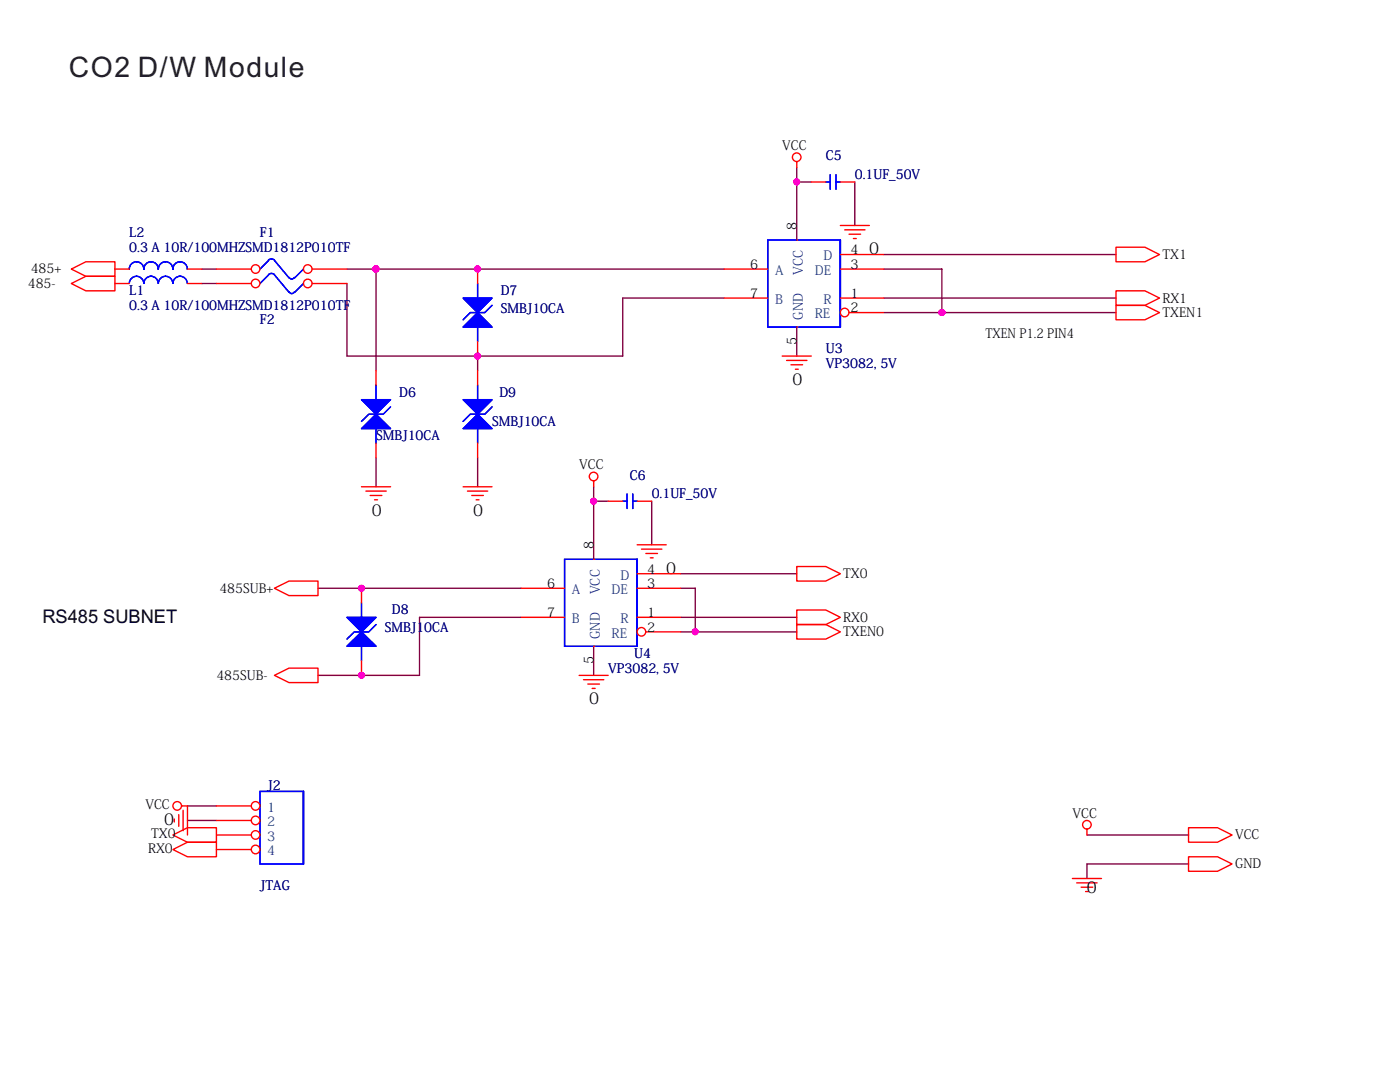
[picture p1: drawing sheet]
<svg xmlns="http://www.w3.org/2000/svg" width="279mm" height="216mm" viewBox="0 0 279 216" stroke-linecap="round" stroke-linejoin="round" font-family="sans-serif">
<g fill="none" stroke="#800040" stroke-width=".28">
<path d="M159 33.4v14.5M159 36.3h2.9M170.6 36.3v8.7M40.3 53.7h2.9M40.3 56.6h2.9M69.2 56.6v14.4h26.1v2.9M69.2 53.7h75.3M75 53.7v20.2M144.5 59.5h-20.2v11.5h-29M176.4 59.5h46.3M176.4 53.7h11.6v8.7M176.4 50.8h46.3"/>
<path d="M159 65.3v5.7M176.4 62.4h46.3M75 91.3v5.8M95.3 91.3v5.8M118.5 97.1v2.9h2.9M63.5 117.4h40.5M118.5 100v11.6M130.1 100v8.7M135.9 117.4h2.9v8.7M135.9 114.5h23.1M104 123.2h-20.3v11.6h-20.2M118.5 129v5.8"/>
<path d="M135.9 123.2h23.1M135.9 126.1h23.1M37.4 163.7h5.8M37.4 160.8h5.8M216.9 166.6h20.3M237.2 172.4h-20.3v2.9"/>
</g>
<g fill="#f0f" stroke="#f0f" stroke-width=".28">
<circle cx="75" cy="53.7" r=".57"/>
<circle cx="95.3" cy="53.7" r=".57"/>
<circle cx="159" cy="36.3" r=".57"/>
<circle cx="188" cy="62.4" r=".57"/>
<circle cx="95.3" cy="71" r=".57"/>
<circle cx="118.5" cy="100" r=".57"/>
<circle cx="72.1" cy="117.4" r=".57"/>
<circle cx="138.7" cy="126.1" r=".57"/>
<circle cx="72.1" cy="134.7" r=".57"/>
</g>
<g fill="none" stroke="#f00" stroke-width=".28">
<path d="M159 32.3v1.1M14.2 53.7l2.9-1.5h5.8v2.9h-5.8zM14.2 56.6l2.9-1.5h5.8v2.9h-5.8zM167.7 45h5.8M168.6 45.9h4M169.4 46.7h2.4M170.3 47.6h.6M222.7 49.3h5.8l2.9 1.5-2.9 1.4h-5.8zM222.7 58h5.8l2.9 1.5-2.9 1.4h-5.8zM156.1 71h5.8M157 71.9h4M157.8 72.8h2.4"/>
<path d="M158.7 73.7h.6M222.7 60.9h5.8l2.9 1.5-2.9 1.4h-5.8zM72.1 97.1h5.8M73 98h4.1M73.9 98.9h2.3M74.7 99.7h.6M92.4 97.1h5.8M93.3 98h4M94.2 98.9h2.3M95 99.7h.6M118.5 96v1.1M54.8 117.4l2.9-1.5h5.8v2.9h-5.8z"/>
<path d="M127.2 108.7h5.8M127.2 114.5h8.7M127.2 117.4h8.7M128 109.6h4.1M128.9 110.4h2.3M129.8 111.3h.6M159 113h5.8l2.9 1.5-2.9 1.4h-5.8zM54.8 134.8l2.9-1.5h5.8v2.9h-5.8zM115.6 134.8h5.8M116.4 135.6h4.1M117.3 136.5h2.3M118.2 137.4h.6"/>
<path d="M127.2 123.2h8.7M159 121.7h5.8l2.9 1.5-2.9 1.4h-5.8zM159 124.6h5.8l2.9 1.5-2.9 1.4h-5.8zM34.5 166.6l2.9-1.4h5.8v2.9h-5.8zM34.5 169.5l2.9-1.4h5.8v2.9h-5.8zM34.8 163.4v.6M35.7 162.6v2.3M36.2 160.8h1.2v5.8M36.5 161.7v4M214 175.3h5.8M214.9 176.2h4.1M215.8 177h2.3"/>
<path d="M216.6 177.9h.6M216.9 165.5v1.1M237.2 171h5.8l2.9 1.4-2.9 1.5h-5.8zM237.2 165.2h5.8l2.9 1.4-2.9 1.5h-5.8z"/>
<circle cx="159" cy="31.4" r=".86"/>
<circle cx="118.5" cy="95.1" r=".86"/>
<circle cx="35.4" cy="160.8" r=".86"/>
<circle cx="216.9" cy="164.6" r=".86"/>
</g>
<path d="M112.7 111.6h14.5v17.4h-14.5zM127.2 111.6v17.4" fill="none" stroke="#00f" stroke-width=".28"/>
<circle cx="128" cy="126.1" r=".86" fill="#fff" stroke="#f00" stroke-width=".28"/>
<path d="M22.9 53.7h2.9M37.4 53.7h2.9M104 117.4h8.7M118.5 111.6h.1M104 123.2h8.7M118.5 129h.1M128.9 126.1h7" fill="none" stroke="#f00" stroke-width=".28"/>
<path d="M25.8 53.7a1.43 1.43 0 0 1 1.5-1.5h-.1a1.44 1.44 0 0 1 1.5 1.5 1.43 1.43 0 0 1 1.5-1.5h-.1a1.44 1.44 0 0 1 1.5 1.5M31.6 53.7a1.43 1.43 0 0 1 1.4-1.5 1.44 1.44 0 0 1 1.5 1.5M34.5 53.7a1.43 1.43 0 0 1 1.4-1.5 1.44 1.44 0 0 1 1.5 1.5M53.6 54.8l.6-.2 .6 .2M53.6 54.8l-1.7 1.8M54.8 54.8l2.9 3.5M57.7 58.2a.57 .57 0 0 0 .5 .4 .57 .57 0 0 0 .5-.4M60.6 56.6l-1.8 1.7" fill="none" stroke="#00f" stroke-width=".28"/>
<circle cx="51" cy="56.6" r=".86" fill="#fff" stroke="#f00" stroke-width=".28"/>
<path d="M43.2 56.6h7" fill="none" stroke="#f00" stroke-width=".28"/>
<circle cx="61.4" cy="56.6" r=".86" fill="#fff" stroke="#f00" stroke-width=".28"/>
<path d="M161.9 36.3h2.9M167.7 36.3h2.9M62.3 56.6h6.9M95.3 53.7v2.9M167.7 50.8h8.7M167.7 53.7h8.7M167.7 59.5h8.7M95.3 68.2v2.8M95.3 73.9v2.9M95.3 88.4v2.9" fill="none" stroke="#f00" stroke-width=".28"/>
<path d="M164.8 36.3h.9M165.7 34.9v2.9M166.8 34.9v2.9M166.8 36.3h.9M95.3 56.6v2.9M153.2 47.9h14.5v17.4h-14.5zM167.7 47.9v17.4M95.3 65.3v2.9M95.3 76.8v2.9M98.2 60.9l-1.4 1.5h-2.9l-1.5 1.4M95.3 85.5v2.9M98.2 81.2l-1.4 1.4h-2.9l-1.5 1.5" fill="none" stroke="#00f" stroke-width=".28"/>
<g fill="#00f" stroke="#00f" stroke-width=".28">
<path d="M92.4 59.5h5.8l-2.9 2.9z" fill-rule="evenodd"/>
<path d="M92.4 65.3l2.9-2.9 2.9 2.9z" fill-rule="evenodd"/>
<path d="M92.4 59.5h5.8l-2.9 2.9z" fill-rule="evenodd"/>
<path d="M92.4 65.3l2.9-2.9 2.9 2.9z" fill-rule="evenodd"/>
<path d="M92.4 85.5l2.9-2.9 2.9 2.9z" fill-rule="evenodd"/>
<path d="M92.4 79.7h5.8l-2.9 2.9z" fill-rule="evenodd"/>
<path d="M92.4 85.5l2.9-2.9 2.9 2.9z" fill-rule="evenodd"/>
<path d="M92.4 79.7h5.8l-2.9 2.9z" fill-rule="evenodd"/>
</g>
<circle cx="168.6" cy="62.4" r=".86" fill="#fff" stroke="#f00" stroke-width=".28"/>
<path d="M144.5 53.7h8.7M144.5 59.5h8.7M159 47.9h.1M75 73.9v2.9M159 65.3h.1M169.4 62.4h7M75 88.4v2.9M72.1 117.4v2.9M72.1 131.9v2.9" fill="none" stroke="#f00" stroke-width=".28"/>
<g fill="#00f" stroke="#00f" stroke-width=".28">
<path d="M72.1 79.7h5.8l-2.9 2.9z" fill-rule="evenodd"/>
<path d="M72.1 85.5l2.9-2.9 2.9 2.9z" fill-rule="evenodd"/>
<path d="M72.1 79.7h5.8l-2.9 2.9z" fill-rule="evenodd"/>
<path d="M72.1 85.5l2.9-2.9 2.9 2.9z" fill-rule="evenodd"/>
<path d="M69.2 123.2h5.8l-2.9 2.9z" fill-rule="evenodd"/>
<path d="M69.2 129l2.9-2.9 2.9 2.9z" fill-rule="evenodd"/>
<path d="M69.2 123.2h5.8l-2.9 2.9z" fill-rule="evenodd"/>
<path d="M69.2 129l2.9-2.9 2.9 2.9z" fill-rule="evenodd"/>
</g>
<path d="M53.6 51.9l.6-.2 .6 .2M53.6 52l-1.7 1.7M54.8 52l2.9 3.4M57.7 55.4a.55 .55 0 0 0 .5 .3 .55 .55 0 0 0 .5-.3M60.6 53.7l-1.8 1.7M75 76.8v2.9M75 85.5v2.9M77.9 81.2l-1.4 1.4h-2.9l-1.5 1.5M72.1 120.3v2.9M72.1 129v2.9M75 124.6l-1.4 1.5h-2.9l-1.5 1.4" fill="none" stroke="#00f" stroke-width=".28"/>
<circle cx="51" cy="53.7" r=".86" fill="#fff" stroke="#f00" stroke-width=".28"/>
<path d="M43.2 53.7h7" fill="none" stroke="#f00" stroke-width=".28"/>
<circle cx="61.4" cy="53.7" r=".86" fill="#fff" stroke="#f00" stroke-width=".28"/>
<path d="M22.9 56.6h2.9M37.4 56.6h2.9M62.3 53.7h6.9M121.4 100h2.9M127.2 100h2.9" fill="none" stroke="#f00" stroke-width=".28"/>
<path d="M25.8 56.6a1.43 1.43 0 0 1 1.5-1.5h-.1a1.45 1.45 0 0 1 1.5 1.5 1.46 1.46 0 0 1 1.5-1.5h-.1a1.45 1.45 0 0 1 1.5 1.5M31.6 56.6a1.42 1.42 0 0 1 1.4-1.5 1.45 1.45 0 0 1 1.5 1.5M34.5 56.6a1.42 1.42 0 0 1 1.4-1.5 1.45 1.45 0 0 1 1.5 1.5M125.1 98.6v2.9M126.3 98.6v2.9M124.3 100h.8M126.3 100h.9M51.9 157.9h8.7v14.5h-8.7zM60.6 157.9v14.5" fill="none" stroke="#00f" stroke-width=".28"/>
<circle cx="51" cy="160.8" r=".86" fill="#fff" stroke="#f00" stroke-width=".28"/>
<path d="M43.2 160.8h7" fill="none" stroke="#f00" stroke-width=".28"/>
<circle cx="51" cy="163.7" r=".86" fill="#fff" stroke="#f00" stroke-width=".28"/>
<path d="M43.2 163.7h7" fill="none" stroke="#f00" stroke-width=".28"/>
<circle cx="51" cy="166.6" r=".86" fill="#fff" stroke="#f00" stroke-width=".28"/>
<path d="M43.2 166.6h7" fill="none" stroke="#f00" stroke-width=".28"/>
<circle cx="51" cy="169.5" r=".86" fill="#fff" stroke="#f00" stroke-width=".28"/>
<path d="M43.2 169.5h7" fill="none" stroke="#f00" stroke-width=".28"/>
<g fill="#f0f" stroke="#f0f" stroke-width=".28">
<circle cx="75" cy="53.7" r=".57"/>
<circle cx="95.3" cy="53.7" r=".57"/>
<circle cx="159" cy="36.3" r=".57"/>
<circle cx="188" cy="62.4" r=".57"/>
<circle cx="95.3" cy="71" r=".57"/>
<circle cx="118.5" cy="100" r=".57"/>
<circle cx="72.1" cy="117.4" r=".57"/>
<circle cx="138.7" cy="126.1" r=".57"/>
<circle cx="72.1" cy="134.7" r=".57"/>
</g>
<text font-size="5.6" fill="#231f20" x="13.7" y="15.4">CO2 D/W Module</text>
<text font-size="3.7" x="8.5" y="124.3">RS485 SUBNET</text>
<g font-size="3.2">
<text x="173.5" y="50.8">0</text>
<text x="158.1" y="76.8">0</text>
<text x="74.2" y="102.9">0</text>
<text x="94.5" y="102.9">0</text>
<text x="133" y="114.5">0</text>
<text x="117.6" y="140.5">0</text>
<text x="32.8" y="164.5">0</text>
<text x="216.9" y="178.2">0</text>
</g>
<g font-size="2.6">
<text x="156.1" y="29.9">VCC</text>
<text x="159" y="45.9" transform="rotate(-90 159 45.9)">8</text>
<text x="149.7" y="53.7">6</text>
<text x="169.7" y="53.7">3</text>
<text x="169.7" y="50.8">4</text>
<text x="232" y="51.7">TX1</text>
<text x="5.6" y="57.5">485-</text>
<text x="6.1" y="54.6">485+</text>
<text x="149.7" y="59.5">7</text>
<text x="169.7" y="59.5">1</text>
<text x="169.7" y="62.3">2</text>
<text x="232" y="60.4">RX1</text>
<text x="232" y="63.3">TXEN1</text>
<text x="159" y="68.8" transform="rotate(-90 159 68.8)">5</text>
<text x="196.7" y="67.4">TXEN P1.2 PIN4</text>
<text x="115.6" y="93.7">VCC</text>
<text x="118.5" y="109.6" transform="rotate(-90 118.5 109.6)">8</text>
<text x="43.8" y="118.3">485SUB+</text>
<text x="109.2" y="117.4">6</text>
<text x="129.2" y="117.4">3</text>
<text x="129.2" y="114.5">4</text>
<text x="168.3" y="115.4">TX0</text>
<text x="109.2" y="123.2">7</text>
<text x="129.2" y="123.2">1</text>
<text x="168.3" y="124.1">RX0</text>
<text x="129.2" y="126.1">2</text>
<text x="168.3" y="127">TXEN0</text>
<text x="43.2" y="135.7">485SUB-</text>
<text x="118.5" y="132.5" transform="rotate(-90 118.5 132.5)">5</text>
<text x="29" y="161.4">VCC</text>
<text x="30.2" y="167.2">TX0</text>
<text x="214" y="163.1">VCC</text>
<text x="246.5" y="167.5">VCC</text>
<text x="29.6" y="170.1">RX0</text>
<text x="246.5" y="173.3">GND</text>
</g>
<g font-size="2.6" fill="#000080">
<text x="164.8" y="32">C5</text>
<text x="170.6" y="35.7">0.1UF_50V</text>
<text x="25.8" y="47.3">L2</text>
<text x="51.9" y="47.3">F1</text>
<text x="25.8" y="50.2">0.3 A 10R/100MHZSMD1812P010TF</text>
<text x="25.8" y="58.9">L1</text>
<text x="99.9" y="58.9">D7</text>
<text x="25.8" y="61.8">0.3 A 10R/100MHZSMD1812P010TF</text>
<text x="51.9" y="64.7">F2</text>
<text x="99.9" y="62.4">SMBJ10CA</text>
<text x="164.8" y="70.5">U3</text>
<text x="164.8" y="73.4">VP3082, 5V</text>
<text x="79.7" y="79.2">D6</text>
<text x="99.7" y="79.2">D9</text>
<text x="75" y="87.9">SMBJ10CA</text>
<text x="98.2" y="85">SMBJ10CA</text>
<text x="125.7" y="95.7">C6</text>
<text x="130.1" y="99.5">0.1UF_50V</text>
<text x="78.2" y="122.6">D8</text>
<text x="76.8" y="126.1">SMBJ10CA</text>
<text x="126.6" y="131.3">U4</text>
<text x="121.4" y="134.2">VP3082, 5V</text>
<text x="53.3" y="157.6">J2</text>
<text x="51.9" y="177.6">JTAG</text>
</g>
<g font-size="2.6" fill="#004080">
<text x="164.4" y="52">D</text>
<text x="154.7" y="54.9">A</text>
<text x="160.2" y="54.9" transform="rotate(-90 160.2 54.9)">VCC</text>
<text x="162.6" y="54.9">DE</text>
<text x="154.7" y="60.6">B</text>
<text x="160.2" y="63.8" transform="rotate(-90 160.2 63.8)">GND</text>
<text x="162.6" y="63.5">RE</text>
<text x="164.4" y="60.6">R</text>
<text x="114.1" y="118.5">A</text>
<text x="119.7" y="118.6" transform="rotate(-90 119.7 118.6)">VCC</text>
<text x="122.1" y="118.5">DE</text>
<text x="123.8" y="115.6">D</text>
<text x="114.1" y="124.3">B</text>
<text x="123.8" y="124.3">R</text>
<text x="119.7" y="127.5" transform="rotate(-90 119.7 127.5)">GND</text>
<text x="122.1" y="127.2">RE</text>
<text x="53.3" y="162">1</text>
<text x="53.3" y="164.9">2</text>
<text x="53.3" y="167.8">3</text>
<text x="53.3" y="170.7">4</text>
</g>
</svg>
